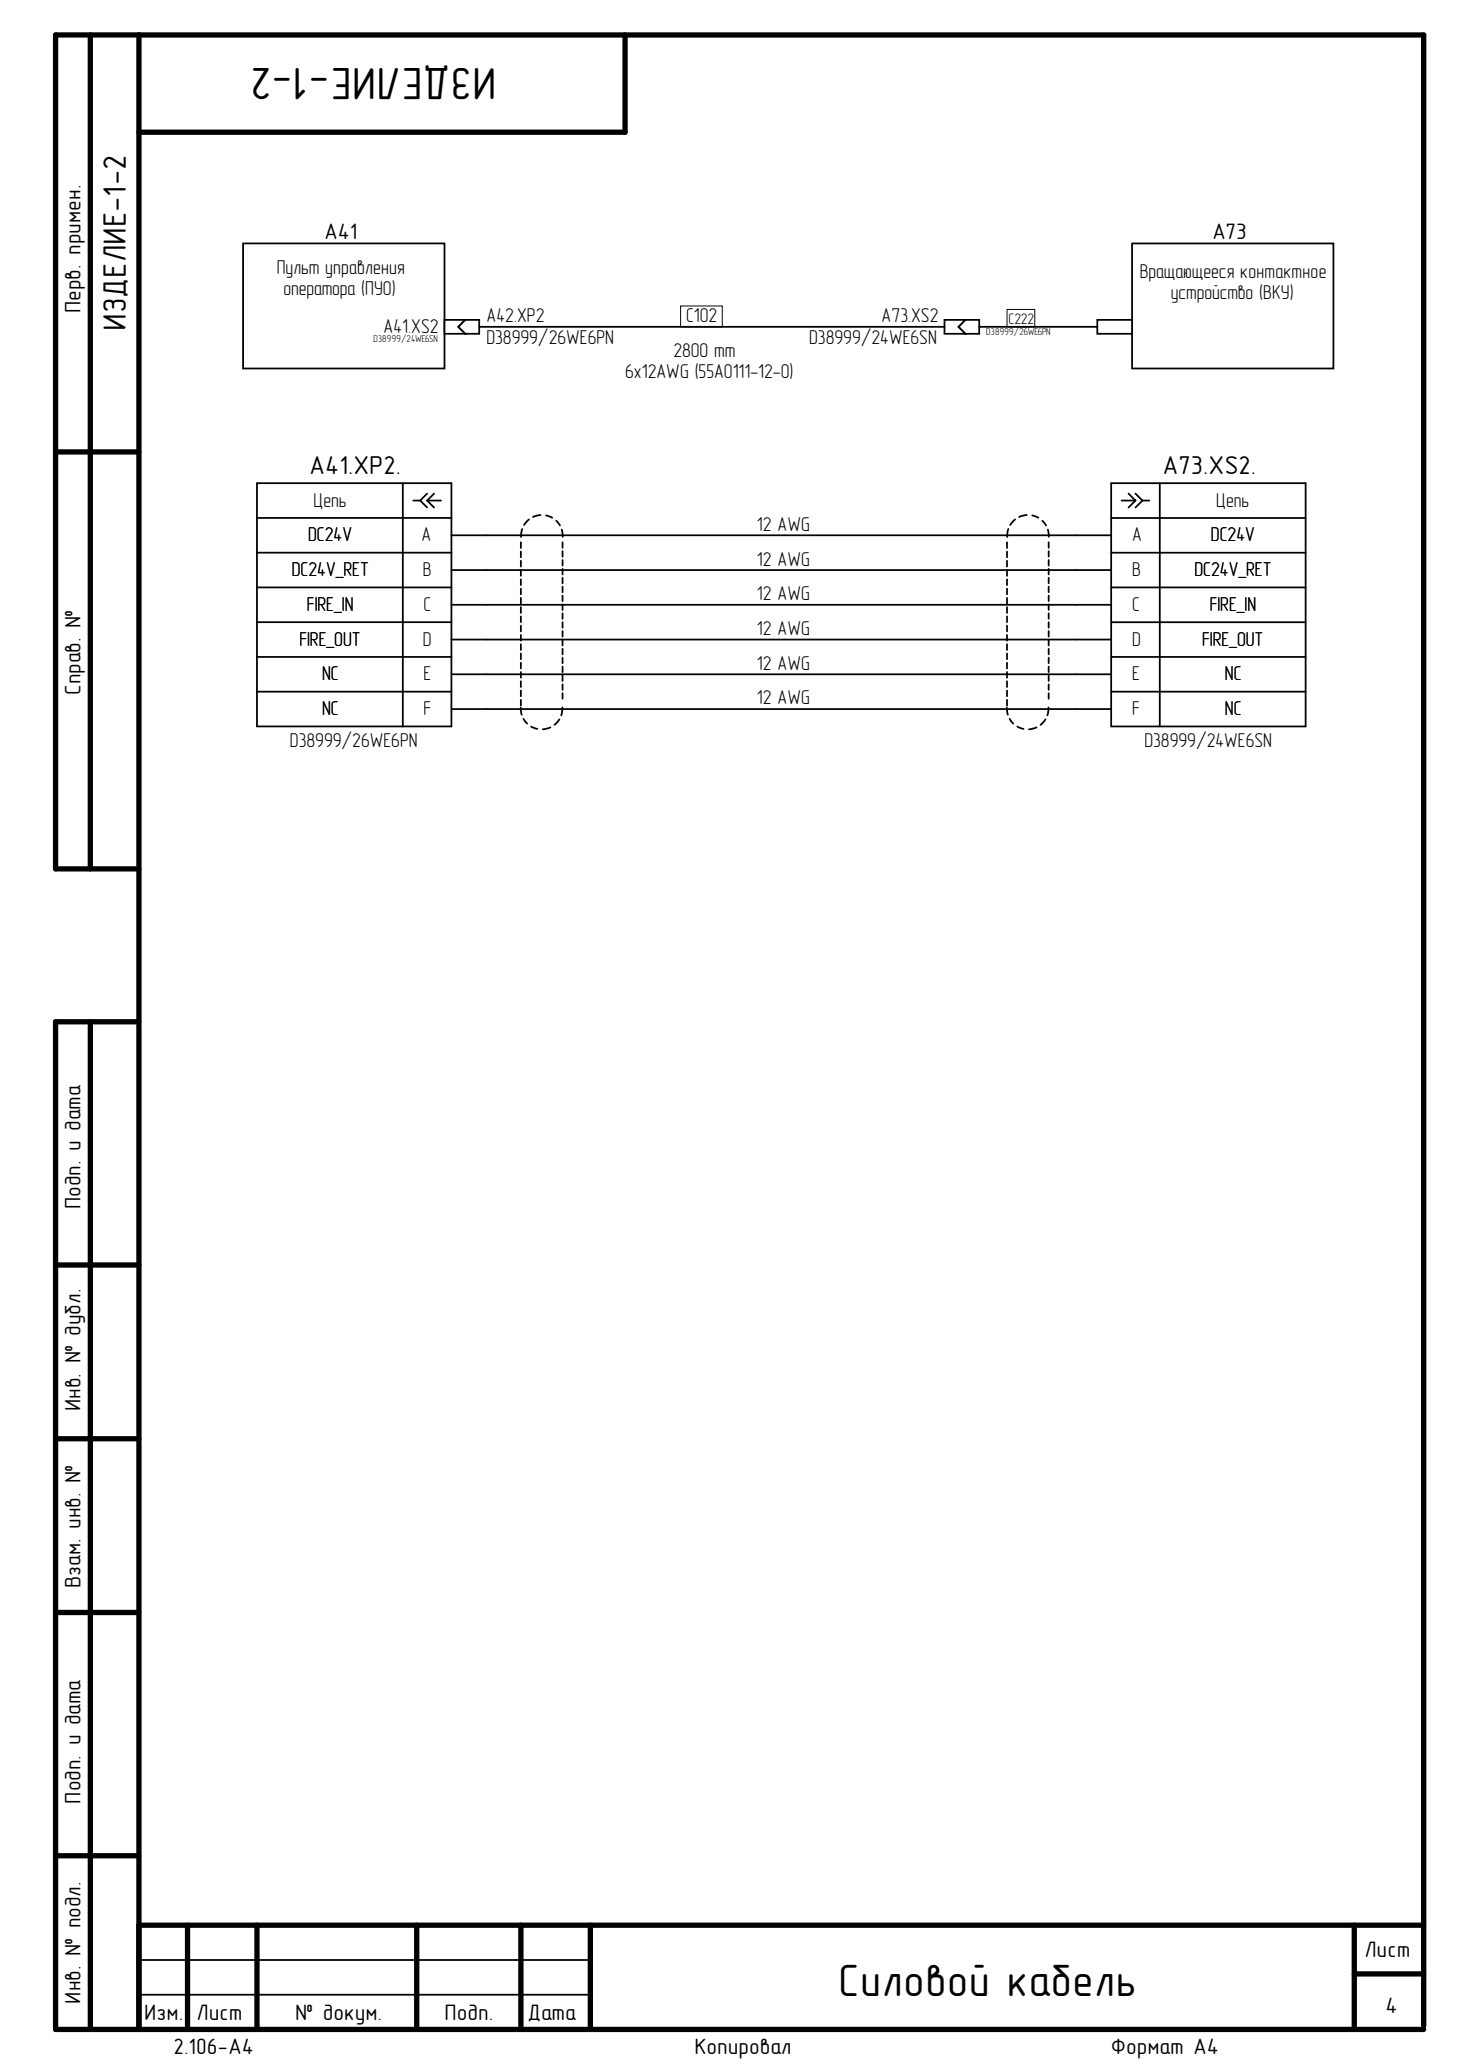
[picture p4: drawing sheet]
<svg xmlns="http://www.w3.org/2000/svg" width="210mm" height="297mm" viewBox="0 0 210 297" stroke-linecap="round" stroke-linejoin="round" font-family="sans-serif">
<g fill="none" stroke="#000" stroke-width=".76">
<path d="M13 5v119.9M20 5v286.8M89.9 5v14h-69.9M8 65h12M20 124.9h-12v-119.9h196.7v286.3M13 146.9v144.9M20 146.9h-12v144.9h196.7M8 181.9h12M8 206.9h12M8 231.8h12M8 266.8h12M20 276.8h184.7"/>
<path d="M27 276.8v15M36.9 276.8v15M59.9 276.8v15M74.9 276.8v15M84.9 276.8v15M194.7 276.8v15M194.7 283.8h10"/>
</g>
<g fill="none" stroke="#000" stroke-width=".25">
<path d="M35 35h28.9v18h-28.9zM162.8 35h28.9v18h-28.9zM36.9 69.5h28v34.9h-28zM36.9 74.5h28M36.9 79.5h28M57.9 69.5v34.9M59.4 72h1M60.4 72l1 1M61.4 72l1 1M61.4 72h2M61.4 71l-1 1M62.4 71l-1 1"/>
<path d="M64.9 77h5M36.9 84.5h28M36.9 89.5h28M36.9 94.5h28M36.9 99.4h28M64.9 82h5M64.9 87h5M64.9 92h5M64.9 96.9h5M64.9 101.9h5M20 286.8h64.9M20 281.8h64.9"/>
</g>
<path d="M97.8 44h6v3h-6z" fill="none" stroke="#000" stroke-width=".14"/>
<path d="M138.8 46h2v2h-2l-1-1z" fill-rule="evenodd" fill="#fff"/>
<path d="M138.8 46h2v2h-2l-1-1z" fill="none" stroke="#000" stroke-width=".25"/>
<path d="M135.8 46h3l-1 1 1 1h-3z" fill-rule="evenodd" fill="#fff"/>
<path d="M135.8 46h3l-1 1 1 1h-3z" fill="none" stroke="#000" stroke-width=".25"/>
<path d="M63.9 46h3l-1 1 1 1h-3z" fill-rule="evenodd" fill="#fff"/>
<path d="M63.9 46h3l-1 1 1 1h-3z" fill="none" stroke="#000" stroke-width=".25"/>
<path d="M66.9 46h2v2h-2l-1-1z" fill-rule="evenodd" fill="#fff"/>
<path d="M66.9 46h2v2h-2l-1-1z" fill="none" stroke="#000" stroke-width=".25"/>
<path d="M157.8 46h5v2h-5z" fill-rule="evenodd" fill="#fff"/>
<g fill="none" stroke="#000" stroke-width=".25">
<path d="M68.9 47h66.9M140.8 47h17M157.8 46h5v2h-5zM69.9 77h89.9M74.9 78v.8M74.9 79.3v.8M75.1 76.1l-.2 1.1M76.1 74.7l-.8 .8M77.7 74.1l-1.1 .2M78.5 74.1l.9 .3M80 74.9l.5 .7M80.8 76.1l.1 1.1"/>
<path d="M80.9 78v.8M80.9 79.2v.8M144.8 78v.8M144.8 79.3v.8M145 76.1l-.2 1.1M145.9 74.7l-.7 .8M147.6 74.1l-1.1 .2M148.4 74.1l.9 .3M149.9 74.9l.5 .7M150.6 76.1l.2 1.1M150.8 78v.8M150.8 79.2v.8"/>
<path d="M159.8 69.5h27.9v34.9h-27.9zM159.8 74.5h27.9M159.8 79.5h27.9M161.2 72h2M162.2 71l1 1M163.2 72l-1 1M163.2 71l1 1M164.2 72h1M164.2 72l-1 1M166.7 69.5v34.9M69.9 96.9h89.9M69.9 92h89.9"/>
<path d="M69.9 87h89.9M69.9 82h89.9M74.9 80.6v.9M74.9 82v.8M74.9 83.3v.8M74.9 84.6v.9M74.9 86v.8M74.9 87.3v.8M74.9 88.6v.9M74.9 90v.8M74.9 91.3v.8M74.9 92.6v.9"/>
<path d="M74.9 93.9v.9M74.9 95.3v.8M74.9 96.6v.8M74.9 97.9v.9M74.9 99.3v.8M80.9 80.5v.8M80.9 81.8v.8M80.9 83.1v.8M80.9 84.3v.8M80.9 85.6v.8M80.9 86.9v.8M80.9 88.2v.8"/>
<path d="M80.9 89.5v.8M80.9 90.7v.8M80.9 92v.8M80.9 93.3v.8M80.9 94.6v.8M80.9 95.8v.8M80.9 97.1v.8M80.9 98.4v.8M80.9 99.7v.8M144.8 80.6v.9M144.8 82v.8M144.8 83.3v.8"/>
<path d="M144.8 84.6v.9M144.8 86v.8M144.8 87.3v.8M144.8 88.6v.9M144.8 90v.8M144.8 91.3v.8M144.8 92.6v.9M144.8 93.9v.9M144.8 95.3v.8M144.8 96.6v.8M144.8 97.9v.9M144.8 99.3v.8"/>
<path d="M150.8 80.5v.8M150.8 81.8v.8M150.8 83.1v.8M150.8 84.3v.8M150.8 85.6v.8M150.8 86.9v.8M150.8 88.2v.8M150.8 89.5v.8M150.8 90.7v.8M150.8 92v.8M150.8 93.3v.8M150.8 94.6v.8"/>
<path d="M150.8 95.8v.8M150.8 97.1v.8M150.8 98.4v.8M150.8 99.7v.8M159.8 84.5h27.9M159.8 89.5h27.9M159.8 94.5h27.9M159.8 99.4h27.9M69.9 101.9h89.9M74.9 101.7l.1 1.1M74.9 100.6v.8M75.3 103.4l.5 .6"/>
<path d="M76.4 104.5l.9 .3M79.1 104.6l-1.1 .3M80.4 103.4l-.7 .8M80.8 101.7l-.1 1.2M144.8 101.7l.1 1.1M144.8 100.6v.8M145.1 103.4l.6 .6M146.3 104.5l.8 .3M149 104.6l-1.1 .3M150.3 103.4l-.7 .8M150.7 101.7l-.1 1.2"/>
</g>
<path d="M144.8 44.5h4v2.5h-4z" fill="none" stroke="#000" stroke-width=".14"/>
<g font-size="6.5">
<text x="71.4" y="9.8" transform="rotate(-180 71.4 9.8)">ИЗДЕЛИЕ-1-2</text>
<text x="120.5" y="287">Силовой кабель</text>
</g>
<text font-size="4.7" x="18.1" y="47.5" transform="rotate(-90 18.1 47.5)">ИЗДЕЛИЕ-1-2</text>
<g font-size="3.7">
<text x="44.5" y="68.2">A41.XP2.</text>
<text x="167.2" y="68.2">A73.XS2.</text>
</g>
<g font-size="3.2">
<text x="46.6" y="34.3">A41</text>
<text x="174.3" y="34.3">A73</text>
<text x="11.6" y="45" transform="rotate(-90 11.6 45)">Перв. примен.</text>
<text x="11.6" y="99.9" transform="rotate(-90 11.6 99.9)">Справ. №</text>
<text x="11.6" y="173.9" transform="rotate(-90 11.6 173.9)">Подп. и дата</text>
<text x="11.6" y="202.9" transform="rotate(-90 11.6 202.9)">Инв. № дубл.</text>
<text x="11.6" y="228.4" transform="rotate(-90 11.6 228.4)">Взам. инв. №</text>
<text x="11.6" y="259.3" transform="rotate(-90 11.6 259.3)">Подп. и дата</text>
<text x="196.2" y="281.4">Лист</text>
<text x="11.6" y="288.1" transform="rotate(-90 11.6 288.1)">Инв. № подл.</text>
<text x="20.7" y="290.4">Изм.</text>
<text x="28.2" y="290.4">Лист</text>
<text x="42.4" y="290.4">№ докум.</text>
<text x="63.9" y="290.4">Подп.</text>
<text x="75.8" y="290.4">Дата</text>
<text x="199.2" y="289.4">4</text>
<text x="24.9" y="295.4">2.106-A4</text>
<text x="99.9" y="295.4">Копировал</text>
<text x="159.7" y="295.4">Формат А4</text>
</g>
<g font-size="2.9">
<text x="39.8" y="39.4">Пульт управления</text>
<text x="163.9" y="39.9">Вращающееся контактное</text>
<text x="40.8" y="42.5">оператора (ПУО)</text>
<text x="55.1" y="47.9">A41.XS2</text>
<text x="69.9" y="46.4">A42.XP2</text>
<text x="98.7" y="46.4">С102</text>
<text x="126.7" y="46.4">A73.XS2</text>
<text x="168.3" y="43">устройство (ВКУ)</text>
<text x="69.9" y="49.4">D38999/26WE6PN</text>
<text x="96.8" y="51.4">2800 mm</text>
<text x="116.3" y="49.4">D38999/24WE6SN</text>
<text x="89.9" y="54.3">6x12AWG (55A0111-12-0)</text>
<text x="44.3" y="77.8">DC24V</text>
<text x="45.1" y="72.8">Цепь</text>
<text x="60.6" y="77.8">A</text>
<text x="108.8" y="76.3">12 AWG</text>
<text x="162.8" y="77.8">A</text>
<text x="174.1" y="77.8">DC24V</text>
<text x="174.8" y="72.8">Цепь</text>
<text x="41.9" y="82.8">DC24V_RET</text>
<text x="60.8" y="82.8">B</text>
<text x="108.8" y="81.3">12 AWG</text>
<text x="162.8" y="82.8">B</text>
<text x="171.7" y="82.8">DC24V_RET</text>
<text x="44.1" y="87.8">FIRE_IN</text>
<text x="60.9" y="87.8">C</text>
<text x="108.8" y="86.3">12 AWG</text>
<text x="162.8" y="87.8">C</text>
<text x="173.9" y="87.8">FIRE_IN</text>
<text x="43" y="92.8">FIRE_OUT</text>
<text x="60.8" y="92.8">D</text>
<text x="108.8" y="91.3">12 AWG</text>
<text x="162.8" y="92.8">D</text>
<text x="172.8" y="92.8">FIRE_OUT</text>
<text x="46.3" y="97.8">NC</text>
<text x="60.9" y="97.8">E</text>
<text x="108.8" y="96.3">12 AWG</text>
<text x="108.8" y="101.3">12 AWG</text>
<text x="162.8" y="97.8">E</text>
<text x="176.1" y="97.8">NC</text>
<text x="41.7" y="107.4">D38999/26WE6PN</text>
<text x="46.3" y="102.8">NC</text>
<text x="60.9" y="102.8">F</text>
<text x="162.8" y="102.8">F</text>
<text x="164.5" y="107.4">D38999/24WE6SN</text>
<text x="176.1" y="102.8">NC</text>
</g>
<text font-size="2.2" x="145" y="46.5">С222</text>
<g font-size="1.4">
<text x="53.7" y="49.2">D38999/24WE6SN</text>
<text x="141.8" y="48.1">D38999/26WE6PN</text>
</g>
</svg>
